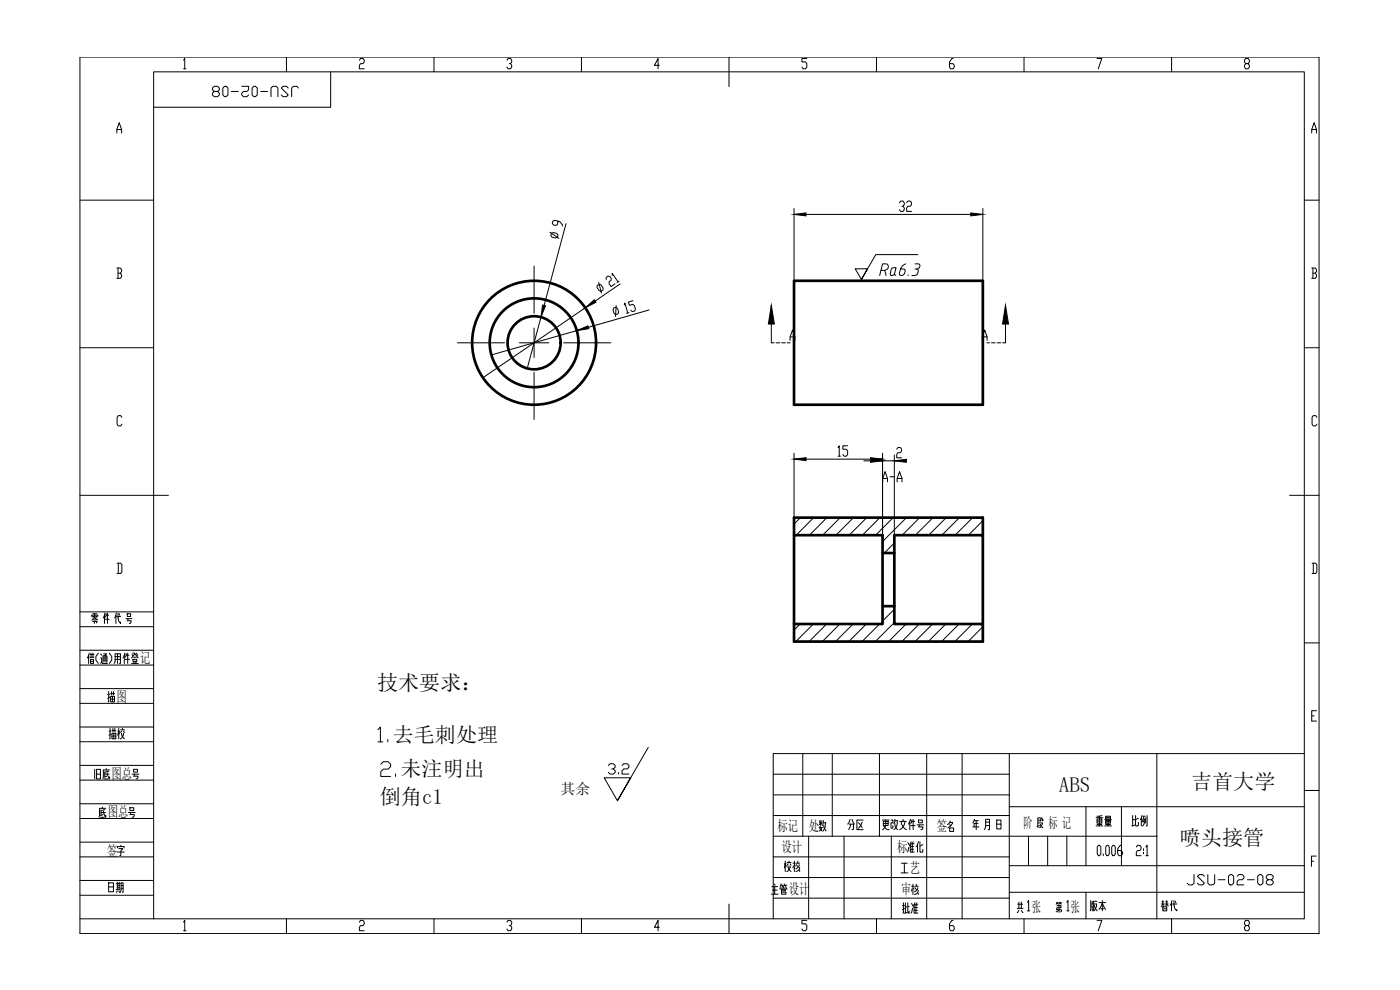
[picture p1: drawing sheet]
<svg xmlns="http://www.w3.org/2000/svg" width="420mm" height="297mm" viewBox="0 0 420 297" stroke-linecap="round" stroke-linejoin="round" font-family="sans-serif">
<!-- layer: 5 -->
<g fill="none" stroke="#000" stroke-width=".3">
<path d="M86 17.1v4.5M130.2 17.1v4.5M174.5 17.1v4.5M218.8 17.1v8.9M263 17.1v4.5M307.3 17.1v4.5M351.6 17.1v4.5M99.2 21.6v10.6h-53.1M24 60.1h22.1M391.4 60.1h4.5M24 104.3h22.1M391.4 104.3h4.5"/>
<path d="M24 148.6h26.6M387 148.6h8.9M391.4 192.9h4.5M391.4 226.1h-159.3v49.6M391.4 237.2h4.5M24 275.7h367.4v-254.1h-345.3v254.1M86 275.7v4.4M130.2 275.7v4.4M174.5 275.7v4.4M218.8 271.3v8.8M263 275.7v4.4M307.3 275.7v4.4"/>
<path d="M351.6 275.7v4.4"/>
</g>
<!-- layer: 9 -->
<path d="M24 17.1h371.9v263h-371.9z" fill="none" stroke="#000" stroke-width=".3"/>
<!-- layer: 10 -->
<g fill="none" stroke="#000" stroke-width=".3">
<path d="M55.1 18.1l.3-.5v3M107.9 18.1l.3-.5h.8l.3 .5v.5l-.3 .5h-.8l-.3 .5v1h1.4M152.1 18.1l.4-.5h.7l.4 .5v.5l-.4 .5h-.3M153.2 19.1l.4 .5v.5l-.4 .5h-.7l-.4-.5M197.9 19.6h-1.5l1.1-2v3M242.1 17.6h-1.4v1h1.1l.3 .5v1l-.3 .5h-.8l-.3-.5M286 17.6h-.3l-.7 1v1.5l.3 .5h.7l.4-.5v-.5l-.4-.5h-1M329.2 17.6h1.5l-1.1 3M373.9 19.1l-.4-.5v-.5l.4-.5h.7l.4 .5v.5l-.4 .5h-.7l-.4 .5v.5l.4 .5h.7l.4-.5v-.5l-.4-.5M35.1 39.9v-1l.7-2.1 .7 2.1v1M35.1 38.9h1.4M55.1 20.6h.7"/>
<path d="M393.7 39.9v-1l.7-2.1 .7 2.1v1M393.7 38.9h1.4M160.3 79.8v14.2M165 69.7l2.8 1.8M165.5 70l.6-.2 1 .2 .4 .5-.2 .7-.6 .2-1-.2-.4-.5zM167.5 66.4l-.3 1-.5 .3-.5-.2-.5-.5 .2-.7 .6-.2 1.5 .4 .8 1-.1 .3M169.9 67.1l-11.7 43.4M238.3 62.6v58.8M238.3 64.3h56.7M269.9 60.8l.4-.5h.7l.4 .5v.6l-.4 .5h-.3M271 61.9l.4 .5v.5l-.4 .5h-.7l-.4-.5M272.1 60.8l.4-.5h.7l.4 .5v.6l-.4 .5h-.7l-.4 .5v1h1.5"/>
<path d="M295 62.6v21.7M35.1 80.4h1l.4 .5v.6l-.4 .5M35.4 82h.7l.4 .5v.5l-.4 .5h-1M35.4 80.4v3.1M160.3 98.4v4.5h-4.4M179.2 85.7l.6-.4 .6 .2 .6 .9v.6l-.6 .4-.6-.2-.6-.9zM179.7 84.8l.8 3.1M181.9 83.8v-.6l.6-.4 .6 .2 .3 .5v.6l-.6 .4v.6l.6 .9 1.2-.8M183.7 82.6v-.6l1.8 2.6M185.8 84.4l-.6 .4M186.1 85.2l-41.2 28.1M194.8 93l-47.3 13.5"/>
<path d="M393.7 80.4h1l.4 .5v.6l-.4 .5M394 82h.7l.4 .5v.5l-.4 .5h-1M394 80.4v3.1M137.3 102.9h14.1M160.3 111.7v14.2M164.7 102.9h-4.4v4.4M169.1 102.9h14.2M36.6 125.2l-.4-.5h-.7l-.4 .5v2.1l.4 .5h.7l.4-.5M238.3 136v19.3M238.3 137.8h26.6M251.5 134.3l.4-.5v3.1M251.5 136.9h.7"/>
<path d="M254.4 133.8h-1.5v1h1.1l.4 .5v1l-.4 .6h-.7l-.4-.6M259.2 138.3h11.3M264.9 136v24.6M268.4 136.5v24.1M269.1 134.8l.4-.5h.7l.4 .5v.5l-.4 .5h-.7l-.4 .5v1.1h1.5M395.2 125.2l-.3-.5h-.8l-.3 .5v2.1l.3 .5h.8l.3-.5M240.2 155.3l-1.9 1.9M244.2 155.3l-5.3 5.3M248.2 155.3l-5.3 5.3M252.2 155.3l-5.3 5.3M256.1 155.3l-5.2 5.3M260.1 155.3l-5.2 5.3"/>
<path d="M264.1 155.3l-5.3 5.3M268.1 155.3l-5.3 5.3M272 155.3l-7.1 7.2M276 155.3l-5.3 5.3M280 155.3l-5.3 5.3M284 155.3l-5.3 5.3M287.9 155.3l-5.2 5.3M291.9 155.3l-5.3 5.3M295 156.2l-4.4 4.4M35.1 169h1.1l.4 .5v2.1l-.4 .5h-1.1M35.5 169v3.1M268.4 162.9l-3 3"/>
<path d="M295 160.2l-.4 .4M393.8 169h1.1l.3 .5v2.1l-.3 .5h-1.1M394.1 169v3.1M24 199.5h22.1M24 195.1h22.1M24 188h22.1M24 183.6h22.1M26.6 196.6v2.5M26.7 196l-.5 1.4M26.9 197.2h1.3M27 196.4h1.2M27.2 197.8h.9v1.3h-.9z"/>
<path d="M27.2 198.4h.9M27.3 196v1.2M27.5 186l.6-.2 .3-.6 .4 .6 .5 .2M27.5 185v-.4h1.8v.4M27.8 186.4h1.3l-.2 .4M27.8 185.4h.3M27.8 185h.4M27.8 184.2h1.3M27.9 196v1.2M28.2 186h.5M28.3 186.4v.7M28.4 184.2v1"/>
<path d="M28.7 185h.4M28.8 185.4h.3M29.5 196l-.7 1v1l.7 1.1M30.2 197.4h.3v1.3l-.3 .4M30.2 196.2l.3 .4M30.5 198.7l.3 .4h1.4M30.9 198.7v-1.9h1.2l-.2 1.9M30.9 197.4h1.2M30.9 198h1.2M31.1 196.2h.8l-.4 .6v1.9M31.4 184.6v2.5M31.4 196.6l.1 .2"/>
<path d="M31.5 183.9l-.5 1.5M31.6 185.8h1.2M31.9 184.6l-.3 .6M31.9 184.2v.4h.7M32.2 183.9v3.2M32.8 196l.7 1v1l-.7 1.1M34.3 199.1l.3-.7v-2.2h1.5v2.9h-.2M34.6 197.8h1.5M34.6 197h1.5M34.8 184.6v2.5M34.9 183.9l-.5 1.5M35 185h1.2"/>
<path d="M35.3 196.2v2.9M35.4 183.9l.3 2.5 .5 .7v-.5M35.8 184.2l.1 .4M37.3 196.6v2.5M37.5 196l-.6 1.4M37.6 197.8h1.3M37.8 185.6h1.8M37.9 196.6l-.3 .6M37.9 196.2v.4h.8M38.2 184.2h1v.8h-1zM38.2 186.2h1.1l-.2 .9h-.3M38.3 196v3.1"/>
<path d="M38.4 185.6l-.1 .6M39.5 199.1h2M39.6 196.4l.3 .4M39.8 196h.7v.2l-1 1.2M39.9 197.8h1.2v.6h-1.2zM40.1 197.2h.8M40.2 198.4v.7M40.5 196.2l1 1.2M40.8 198.4v.7M41.1 196l-.3 .4M41.3 196.4l-.2 .4M240.1 187.2l-1.8 1.8"/>
<path d="M244.1 187.2l-5.3 5.3M248.1 187.2l-5.3 5.3M252 187.2l-5.2 5.3M256 187.2l-5.3 5.3M260 187.2l-5.3 5.3M264 187.2l-5.3 5.3M265.4 181.9l-.5 .5M268.4 182.8l-3.5 3.5M268.4 186.8l-5.7 5.7M271.9 187.2l-5.2 5.3M275.9 187.2l-5.3 5.3M279.9 187.2l-5.3 5.3"/>
<path d="M283.9 187.2l-5.3 5.3M287.8 187.2l-5.2 5.3M291.8 187.2l-5.3 5.3M295 188.1l-4.5 4.4M295 192l-.5 .5M24 211h22.1M24 206.6h22.1M24 218.1h22.1M393.7 214.8h.7M395.1 213.2h-1.4v3.2h1.4M24 222.6h22.1M24 234.1h22.1"/>
<path d="M24 229.6h22.1M232.1 232.3h70.8M232.1 238.5h70.8M240.9 226.1v24.8M249.8 226.1v24.8M263.9 226.1v24.8M278.1 226.1v49.6M288.7 226.1v49.6M302.9 226.1v49.6M347.2 226.1v49.6M24 245.6h22.1M24 241.2h22.1"/>
<path d="M24 257.1h22.1M24 252.7h22.1M35.2 254.4v-.4h2.1v.4M35.2 255.7h2.1M35.7 254.6h1.1l-.5 .7v1.4h-.3M36.3 253.6v.4M232.1 257.1h70.8M232.1 244.7h70.8M232.1 250.9h115.1M242.7 250.9v24.8M245.9 246.9h.8M245.9 248.3h1"/>
<path d="M245.9 246.2l.1 .3M246.2 247.9l-.2 .6 .7 .9M246.3 246.2v1.5M246.6 247.3l-.3-.4-.4 .6M246.6 248.3l-.1 .6-.6 .5M246.7 246.2l-.1 .3M247.2 247.7l.7 1.7M247.2 246.9h.7M247.2 246.2l-.3 1.5M247.7 246.9l-.1 1.4-.6 1.1M253.3 250.9v24.8M267.5 250.9v24.8"/>
<path d="M285 246.8h.9v.2l-.6 .8-.9 .6M285 248.4h1.2v1.1h-1.2zM285 247.4l.3 .4M285.2 246.3l-.5 .9-.4 .2M292 248.1h1.8M292.3 246.2h1.3M292.5 245.8l-.5 1.1M293 246.2v2.7M293.5 247.1h-1.2v1M295.4 248.9l.4-1v-2.1h1.2v3.1h-.4M295.8 246.7h1.2M295.8 247.7h1.2"/>
<path d="M299.1 246h1.3v2.7h-1.3zM299.1 247.3h1.3M302.9 242h88.5M302.9 259.7h88.5M311.5 246.1h.5M311.5 246.9h.5M312 247.7l-.8 .2M312.1 245.3l-.6 .2v2.9M312.2 246.9h.7v.2l-.4 .8-.5 .5M312.2 247.3l.8 1.1M313 245.9v.4h-.3v-.8h-.3l-.3 1M325.9 242v17.7"/>
<path d="M329.7 253.6h.3l.4 .6v2l-.4 .5h-.3l-.4-.5v-2zM331.1 256.2v.5M332.2 253.6h.4l.3 .6v2l-.3 .5h-.4l-.4-.5v-2zM334 253.6h.4l.3 .6v2l-.3 .5h-.4l-.4-.5v-2zM336.5 253.6h-.3l-.8 1.1v1.5l.4 .5h.7l.4-.5v-.5l-.4-.5h-1.1M336.6 242v17.7M341 254.2l.4-.6h.7l.4 .6v.5l-.4 .5h-.7l-.4 .5v1h1.5M343.2 254.7v.5M343.2 255.7v.5M343.9 254.2l.4-.6v3.1M343.9 256.7h.7M393.6 258.4h.7"/>
<path d="M395 256.9h-1.4v3.1M24 264.2h22.1M24 268.6h22.1M55.1 276.7l.3-.6v3.2M55.1 279.3h.7M107.9 276.7l.3-.6h.8l.3 .6v.5l-.3 .5h-.8l-.3 .5v1.1h1.4M152.1 276.7l.4-.6h.7l.4 .6v.5l-.4 .5h-.3M153.2 277.7l.4 .5v.5l-.4 .6h-.7l-.4-.6M197.9 278.2h-1.5l1.1-2.1v3.2M231.5 268.3h2M231.6 266h1.8M231.8 267.1h1.4"/>
<path d="M232.1 263.3h70.8M232.1 269.5h70.8M232.4 265.2l.2 .4M232.5 266v2.3M234.1 266.9v-.4h2v.4M234.4 265.2l-.3 .8M234.4 265.6h.6M234.5 267.3h1.2v-.4h-1.2v1.4h1.3v-.6h-1.3M234.7 265.6l.1 .4M235.1 266.2v.3M235.4 265.2l-.3 .8M235.4 265.6h.7"/>
<path d="M235.7 265.6l.1 .4M242.1 276.1h-1.4v1.1h1.1l.3 .5v1l-.3 .6h-.8l-.3-.6M273.6 265.9h.7M273.7 266.7l-.1 .7M274 265.3v3.1M274.1 266.5l.2 .2M274.6 266.3l.4 .6M274.6 265.9h1M275 265.3v.6M275.4 266.3a1.21 1.21 0 0 1-1 1.3M275.6 267.2a1.14 1.14 0 0 1-1.2 1.2M286 276.1h-.3l-.7 1.1v1.5l.3 .6h.7l.4-.6v-.5l-.4-.5h-1"/>
<path d="M302.9 267.7h88.5M329.2 276.1h1.5l-1.1 3.2M373.9 277.7l-.4-.5v-.5l.4-.6h.7l.4 .6v.5l-.4 .5h-.7l-.4 .5v.5l.4 .6h.7l.4-.6v-.5l-.4-.5"/>
</g>
<!-- layer: SLD-0 -->
<path d="M308.7 250.9v8.8M314.4 250.9v8.8M320.2 250.9v8.8" fill="none" stroke="#000" stroke-width=".3"/>
<!-- layer: 0 -->
<g fill="none" stroke="#000" stroke-width=".8">
<path d="M238.3 84.3h56.7v37.1h-56.7zM238.3 160.6v-5.3h56.7v5.3M264.9 165.9v-5.3h-26.6v26.6M268.4 165.9v-5.3h26.6v26.6M238.3 187.2h26.6v-5.3h3.5v5.3h26.6v5.3h-56.7zM264.9 181.9v-16h3.5v16"/>
<circle cx="160.3" cy="102.8" r="18.6"/>
<circle cx="160.3" cy="102.8" r="13.3"/>
<circle cx="160.3" cy="102.8" r="8"/>
</g>
<!-- layer: 10 -->
<path d="M238.3 64.3l3.6-.4v.9zM291.3 63.9l3.7 .4-3.7 .5zM162.8 91.5l.9 .3-1.3 3.4zM173.1 99.2l3.4-1.4 .2 .8zM175.6 92.4l2.8-2.5 .5 .8zM238.3 137.8l3.6-.5v.9zM261.2 137.3l3.7 .5-3.7 .4zM261.2 137.8l3.7 .5-3.7 .4zM268.4 138.3l3.6-.5v.9z" fill="#000" stroke="#000" stroke-width=".3"/>
<!-- layer: 0 -->
<g fill="none" stroke="#000" stroke-width=".3">
<path d="M231.5 91.6v11.3h.8M301.8 91.6v11.3h-.9M232.9 102.9h1.1M234.6 102.9h1.1M236.3 102.9h.8M237.1 102.1v-1l.7-2.1 .8 2.1v1M237.1 101.1h1.5M294.8 102.1v-1l.7-2.1 .7 2.1v1M294.8 101.1h1.4M296.1 102.9h.9M297.5 102.9h1.2M299.2 102.9h1.2"/>
<path d="M113.4 218.9l.8-.7v4.4M113.4 222.6h1.5M114.3 229.3l.7-.8h1.5l.7 .8v.7l-.7 .8h-1.5l-.7 .7v1.5h2.9M116.4 221.9v.7M118.7 232.2v.8"/>
</g>
<path d="M231.5 91.6l.9 5.6h-1.8zM301.8 91.6l.9 5.6h-1.8z" fill="#000" stroke="#000" stroke-width=".3"/>
<path d="M275.5 76.4h-12.7l-4.3 7.4 1.9-3.1h-3.7l1.8 3.1M194.5 224.2l-9.2 16 4-6.8h-8l4 6.8" fill="none" stroke="#000" stroke-width=".3"/>
<text font-size="7.1" x="262.8" y="84">Ra6.3</text>
<g font-size="6.6">
<text x="62.4" y="30.3">JSU-02-08</text>
<text x="191.6" y="95.2" transform="rotate(-90 191.6 95.2)">15</text>
<text x="31.4" y="223">描校</text>
<text x="181.3" y="233.5">3.2</text>
<text x="27.2" y="234.9">旧底图总号号</text>
<text x="28.6" y="246.6">底图总号号</text>
<text x="253.3" y="250.1">分区</text>
<text x="263.5" y="250.1">更改文件号</text>
<text x="327.7" y="249.1">重量</text>
<text x="338.3" y="249.1">比例</text>
<text x="270.9" y="256.8">准化</text>
<text x="234.2" y="262.8">校核</text>
<text x="31.4" y="269.2">日期</text>
<text x="354.9" y="266.7">JSU-02-08</text>
<text x="269.5" y="275.2">批准</text>
<text x="326" y="274.5">版本</text>
<text x="347.5" y="274.5">替代</text>
</g>
<g font-size="6.3">
<text x="113.2" y="207.1">技术要求：</text>
<text x="117.9" y="222.6">去毛刺处理</text>
<text x="120.2" y="233">未注明出</text>
<text x="317.8" y="237.7">ABS</text>
<text x="357.5" y="236.7">吉首大学</text>
<text x="114" y="241.1">倒角c1</text>
<text x="354.1" y="253.6">喷头接管</text>
</g>
<text font-size="6.2" x="263.5" y="145.7">A-A</text>
<g font-size="5.3">
<text x="35.3" y="211.7" transform="rotate(-90 35.3 211.7)">描图</text>
<text x="273.4" y="263.2" transform="rotate(-90 273.4 263.2)">工艺</text>
</g>
<g font-size="4.9">
<text x="308" y="275.2" transform="rotate(-90 308 275.2)">共 张</text>
<text x="319.6" y="275.2" transform="rotate(-90 319.6 275.2)">第 张</text>
</g>
<g font-size="4.4">
<text x="42.1" y="199.1">记</text>
<text x="34.9" y="210.6">图</text>
<text x="33.5" y="233.7">图总</text>
<text x="168.3" y="238.2">其余</text>
<text x="32.3" y="245.2">图总</text>
<text x="233.3" y="249.5">标记</text>
<text x="242.8" y="249.4">处</text>
<text x="281.2" y="249.5">签</text>
<text x="307.1" y="248.4">阶</text>
<text x="314.6" y="248.4">标 记</text>
<text x="32.1" y="256.7">签</text>
<text x="234.6" y="255.6">设计</text>
<text x="269.2" y="255.7">标</text>
<text x="273" y="261.9">艺</text>
<text x="236.7" y="268.3">设计</text>
<text x="270.5" y="268.4">审</text>
<text x="309.8" y="273.8">张</text>
<text x="321.4" y="273.8">张</text>
</g>
</svg>
